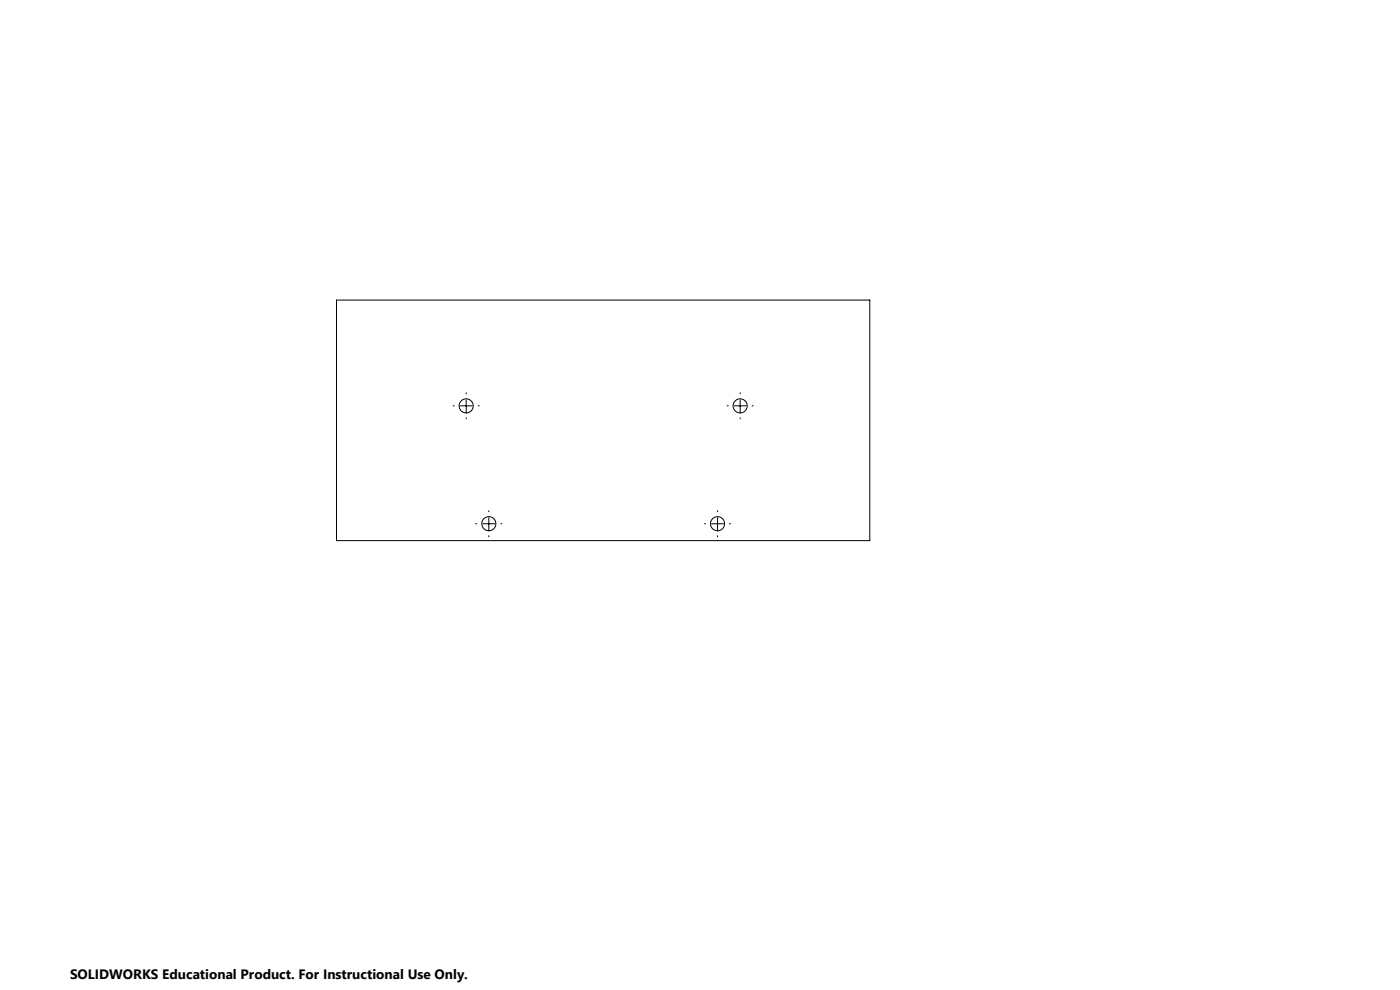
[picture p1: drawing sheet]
<svg xmlns="http://www.w3.org/2000/svg" width="594mm" height="420mm" viewBox="0 0 594 420" stroke-linecap="round" stroke-linejoin="round" font-family="sans-serif">
<g fill="none" stroke="#000" stroke-width=".42">
<path d="M142.8 127.3h226.2v102.1h-226.2zM192.3 172.2h.4M195.3 172.2h5M197.8 166.6v.5M197.8 169.6v5.1M197.8 177.3v.4M202.9 172.2h.4M308.5 172.2h.5M311.5 172.2h5.1M314 166.6v.5M314 169.6v5.1M314 177.3v.4"/>
<path d="M319.1 172.2h.5M207.4 216.7v.4M207.4 219.7v5M304.4 216.7v.4M304.4 219.7v5M201.9 222.2h.4M204.9 222.2h5M207.4 227.3v.4M212.5 222.2h.4M298.9 222.2h.5M301.9 222.2h5.1M304.4 227.3v.4"/>
<path d="M309.5 222.2h.5"/>
<circle cx="197.8" cy="172.2" r="2.99"/>
<circle cx="314" cy="172.2" r="2.99"/>
<circle cx="207.4" cy="222.2" r="3"/>
<circle cx="304.4" cy="222.2" r="3"/>
</g>
<text font-size="5.8" x="29.7" y="415.3">SOLIDWORKS Educational Product. For Instructional Use Only.</text>
</svg>
